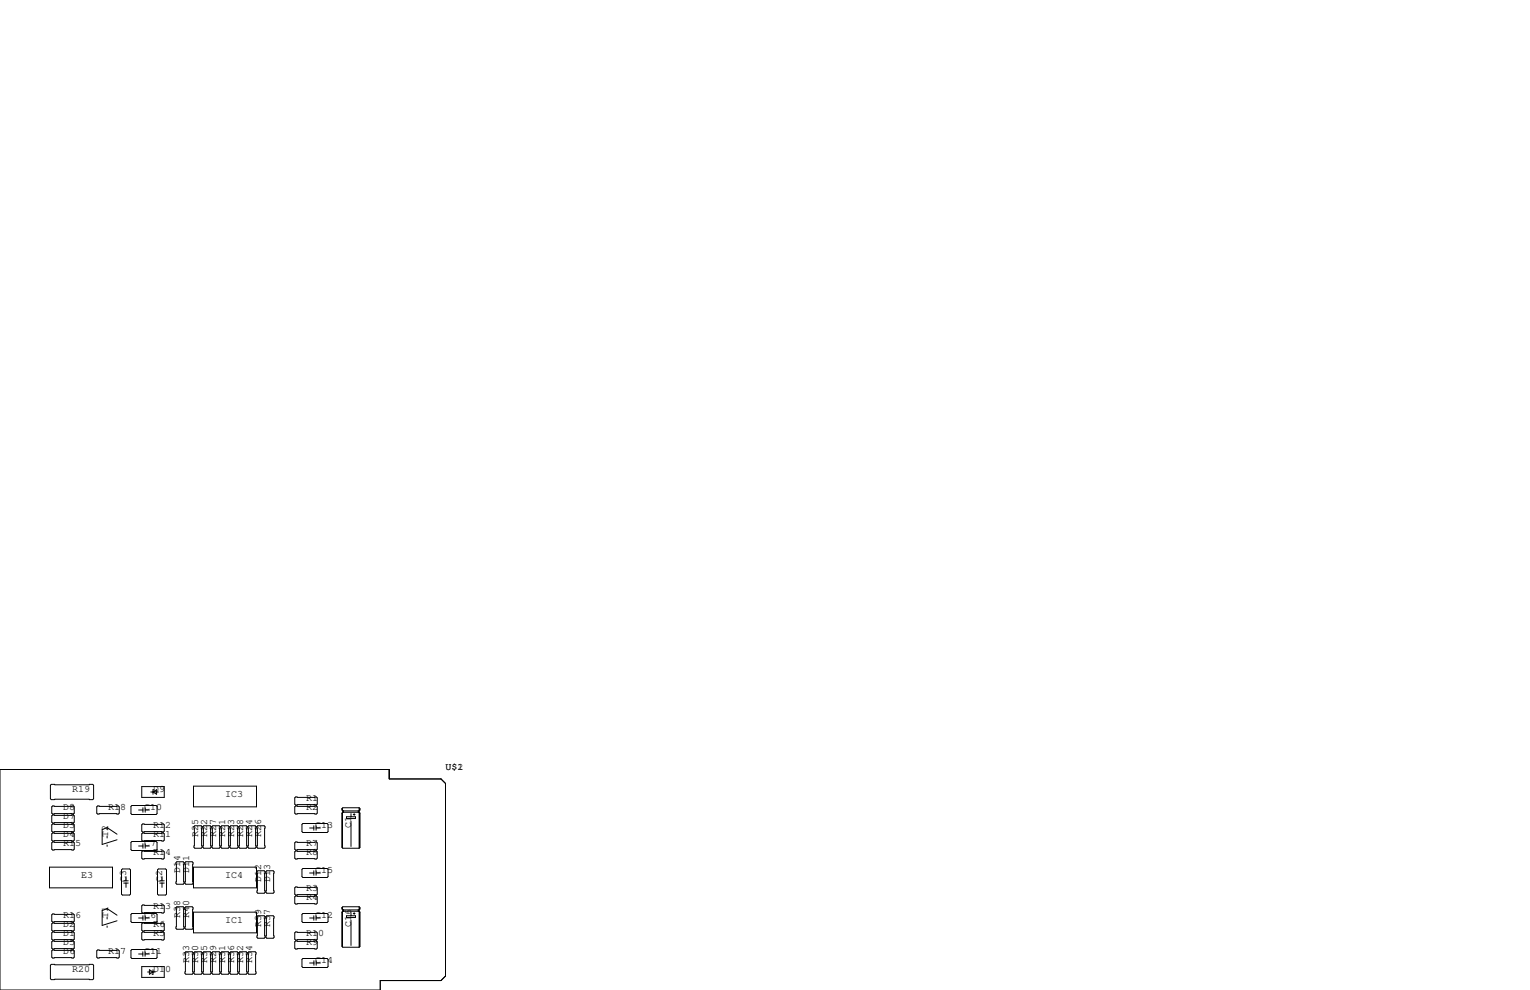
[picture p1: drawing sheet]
<svg xmlns="http://www.w3.org/2000/svg" width="432mm" height="279mm" viewBox="0 0 432 279" stroke-linecap="round" stroke-linejoin="round" font-family="sans-serif">
<g fill="none" stroke="#000" stroke-width=".28">
<path d="M0 217.2h109.9v2.6h14.6l1.2 1.3v54.4l-1.2 1.2h-17.2v2.7h-107.3zM14.5 221.4h11.7l.2 .2v3.8l-.2 .3h-11.7l-.3-.3v-3.8zM14.9 227.5h5.8l.3 .2v1.8l-.3 .2h-5.8l-.3-.2v-1.8zM14.9 237.6h5.8l.3 .3v1.7l-.3 .3h-5.8l-.3-.3v-1.7zM14.9 235.1h5.8l.3 .2v1.8l-.3 .3h-5.8l-.3-.3v-1.8zM14.9 232.5h5.8l.3 .3v1.8l-.3 .2h-5.8l-.3-.2v-1.8zM14.9 230h5.8l.3 .3v1.7l-.3 .3h-5.8l-.3-.3v-1.7zM27.6 227.5h5.8l.3 .2v1.8l-.3 .2h-5.8l-.3-.2v-1.8zM30.2 233.6l-1.4 .5v4.2l4.2-1.3M30.2 233.6v.4M30.2 235.9v.6M30.2 238.5v.4"/>
<path d="M30.2 233.6l2.8 1.8M37 227.6l.2-.3h6.9l.2 .3v2l-.2 .3h-6.9l-.2-.3zM37 237.7l.2-.2h6.9l.2 .2v2.1l-.2 .2h-6.9l-.2-.2zM39.1 228.6h1.2M39.1 238.8h1.2M40 222h6.4v3h-6.4zM40.3 232.5h5.8l.3 .3v1.8l-.3 .2h-5.8l-.3-.2v-1.8zM40.3 235.1h5.8l.3 .2v1.8l-.3 .3h-5.8l-.3-.3v-1.8zM40.3 228v1.2M40.3 238.1v1.3M41 228.6h1.2M41 228v1.2"/>
<path d="M41 238.1v1.3M41 238.8h1.2M42.5 223.5h2.2M43.2 223.5l1-.6v1.3zM43.4 222.9h-.2v1.3M54.6 221.9h17.8v5.8h-17.8zM54.7 233.3l.3-.3h1.8l.2 .3v5.8l-.2 .3h-1.8l-.3-.3zM57.3 233.3l.2-.3h1.8l.3 .3v5.8l-.3 .3h-1.8l-.2-.3zM59.8 233.3l.3-.3h1.7l.3 .3v5.8l-.3 .3h-1.7l-.3-.3zM62.4 233.3l.2-.3h1.8l.2 .3v5.8l-.2 .3h-1.8l-.2-.3zM64.9 233.3l.3-.3h1.7l.3 .3v5.8l-.3 .3h-1.7l-.3-.3zM67.4 233.3l.3-.3h1.8l.2 .3v5.8l-.2 .3h-1.8l-.3-.3z"/>
<path d="M70 233.3l.2-.3h1.8l.3 .3v5.8l-.3 .3h-1.8l-.2-.3zM72.5 233.3l.3-.3h1.7l.3 .3v5.8l-.3 .3h-1.7l-.3-.3zM83.4 224.9h5.9l.2 .3v1.7l-.2 .3h-5.9l-.2-.3v-1.7zM83.4 227.5h5.9l.2 .2v1.8l-.2 .2h-5.9l-.2-.2v-1.8zM83.4 237.6h5.9l.2 .3v1.7l-.2 .3h-5.9l-.2-.3v-1.7zM85.2 232.7l.3-.3h6.8l.3 .3v2l-.3 .2h-6.8l-.3-.2zM87.4 233.7h1.2M88.6 233v1.3M89.2 233v1.3M89.2 233.7h1.2M96.5 228.2v.4l.3 .3M96.5 229.5v9.6l.3 .3h4.5"/>
<path d="M96.5 228.2l.1 .4M96.5 229.5l.1 9.6M96.6 228.1v.6M96.6 229.4v9.9M96.8 229.2h4.5l.3 .3v9.6l-.3 .3M96.8 228.9v.3M96.8 229.2l-.3 .3M96.9 228.9v.3M97.8 230.5h2.5v.5h-2.5zM99.1 229.6v.9M99.1 231.8v7.1M99.7 229.9h.5"/>
<path d="M99.9 229.6v.5M101.1 228.9v.3M101.2 229v.1M101.3 228h-4.5l-.3 .2M101.3 228l.3 .2v.4l-.3 .3h-4.5M101.3 228v11.4M101.5 228.2v.4M101.5 229.5v9.6M14 244.7h17.8v5.9h-17.8zM14.9 257.9h5.8l.3 .3v1.8l-.3 .2h-5.8l-.3-.2v-1.8zM30.2 256.4l-1.4 .6v4.2l4.2-1.3M30.2 256.4l2.8 1.9"/>
<path d="M30.2 256.4v.4M30.2 258.8v.6M34.5 245.2h2.1l.2 .3v6.8l-.2 .3h-2.1l-.2-.3v-6.8zM34.9 249.2h1.3M34.9 248.6h1.3M35.6 247.4v1.2M35.6 249.2v1.2M37 258.1l.2-.3h6.9l.2 .3v2l-.2 .2h-6.9l-.2-.2zM39.1 259.1h1.2M40 255.7l.3-.3h5.8l.3 .3v1.7l-.3 .3h-5.8l-.3-.3zM40.3 240.2h5.8l.3 .2v1.8l-.3 .2h-5.8l-.3-.2v-1.8zM40.3 258.4v1.3"/>
<path d="M41 259.1h1.2M41 258.4v1.3M44.5 245.5l.2-.3h2l.3 .3v6.8l-.3 .3h-2l-.2-.3zM45.1 249.2h1.3M45.1 248.6h1.3M45.7 247.4v1.2M45.7 249.2v1.2M49.7 256.2l.2-.3h1.8l.2 .3v5.8l-.2 .3h-1.8l-.2-.3zM49.7 243.5l.2-.3h1.8l.2 .3v5.8l-.2 .3h-1.8l-.2-.3zM52.2 256.2l.3-.3h1.7l.3 .3v5.8l-.3 .3h-1.7l-.3-.3zM52.2 243.5l.3-.3h1.7l.3 .3v5.8l-.3 .3h-1.7l-.3-.3zM54.6 244.7h17.8v5.9h-17.8z"/>
<path d="M54.6 257.4h17.8v5.9h-17.8zM72.5 258.7l.3-.3h1.7l.3 .3v5.8l-.3 .3h-1.7l-.3-.3zM72.5 246l.3-.3h1.7l.3 .3v5.8l-.3 .3h-1.7l-.3-.3zM75.1 258.7l.2-.3h1.8l.2 .3v5.8l-.2 .3h-1.8l-.2-.3zM75.1 246l.2-.3h1.8l.2 .3v5.8l-.2 .3h-1.8l-.2-.3zM83.2 250.6l.2-.3h5.9l.2 .3v1.7l-.2 .3h-5.9l-.2-.3zM83.2 253.1l.2-.2h5.9l.2 .2v1.8l-.2 .2h-5.9l-.2-.2zM83.4 240.2h5.9l.2 .2v1.8l-.2 .2h-5.9l-.2-.2v-1.8zM85.2 245.4l.3-.3h6.8l.3 .3v2l-.3 .2h-6.8l-.3-.2zM85.2 258.1l.3-.3h6.8l.3 .3v2l-.3 .2h-6.8l-.3-.2zM87.4 259.1h1.2M87.4 246.4h1.2"/>
<path d="M88.6 245.7v1.3M88.6 258.4v1.3M89.2 245.7v1.3M89.2 258.4v1.3M89.2 259.1h1.2M89.2 246.4h1.2M96.5 256.2v.3l.3 .3M96.5 257.4v9.7l.3 .2h4.5M96.5 256.2l.1 .3M96.5 257.4l.1 9.7M96.6 256v.7M96.6 257.3v9.9"/>
<path d="M96.8 257.2h4.5l.3 .2v9.7l-.3 .2M96.8 256.8v.4M96.8 257.2l-.3 .2M96.9 256.8v.4M97.8 258.4h2.5v.6h-2.5zM99.1 257.6v.8M99.1 259.7v7.1M99.7 257.8h.5M99.9 257.6v.5M101.1 256.8v.4M101.2 256.9v.1M101.3 255.9h-4.5l-.3 .3"/>
<path d="M101.3 255.9l.3 .3v.3l-.3 .3h-4.5M101.3 255.9v11.4M101.5 256.2v.3M101.5 257.4v9.7M14.2 272.4l.3-.2h11.7l.2 .2v3.8l-.2 .3h-11.7l-.3-.3zM14.6 263.3l.3-.3h5.8l.3 .3v1.7l-.3 .3h-5.8l-.3-.3zM14.6 265.8l.3-.2h5.8l.3 .2v1.8l-.3 .2h-5.8l-.3-.2zM14.9 260.5h5.8l.3 .2v1.8l-.3 .3h-5.8l-.3-.3v-1.8zM14.9 268.1h5.8l.3 .3v1.7l-.3 .3h-5.8l-.3-.3v-1.7zM27.6 268.1h5.8l.3 .3v1.7l-.3 .3h-5.8l-.3-.3v-1.7zM30.2 261.3v.4M37 268.2l.2-.2h6.9l.2 .2v2.1l-.2 .2h-6.9l-.2-.2z"/>
<path d="M39.1 269.2h1.2M40 272.8h6.4v3h-6.4zM40 260.7l.3-.2h5.8l.3 .2v1.8l-.3 .3h-5.8l-.3-.3zM40 263.3l.3-.3h5.8l.3 .3v1.7l-.3 .3h-5.8l-.3-.3zM40.3 268.6v1.3M40.9 268.6v1.3M40.9 269.2h1.3M41.7 274.3h2.1M42.2 273.7l1 .6-1 .7zM43.2 273.7v1.3h-.3M52.2 268.9l.3-.3h1.7l.3 .3v5.8l-.3 .3h-1.7l-.3-.3zM54.7 268.9l.3-.3h1.8l.2 .3v5.8l-.2 .3h-1.8l-.3-.3z"/>
<path d="M57.3 268.9l.2-.3h1.8l.3 .3v5.8l-.3 .3h-1.8l-.2-.3zM59.8 268.9l.3-.3h1.7l.3 .3v5.8l-.3 .3h-1.7l-.3-.3zM62.4 268.9l.2-.3h1.8l.2 .3v5.8l-.2 .3h-1.8l-.2-.3zM64.9 268.9l.3-.3h1.7l.3 .3v5.8l-.3 .3h-1.7l-.3-.3zM67.4 268.9l.3-.3h1.8l.2 .3v5.8l-.2 .3h-1.8l-.3-.3zM70 268.9l.2-.3h1.8l.3 .3v5.8l-.3 .3h-1.8l-.2-.3zM83.2 263.3l.2-.3h5.9l.2 .3v1.7l-.2 .3h-5.9l-.2-.3zM83.2 265.8l.2-.2h5.9l.2 .2v1.8l-.2 .2h-5.9l-.2-.2zM85.2 270.8l.3-.3h6.8l.3 .3v2l-.3 .2h-6.8l-.3-.2zM87.4 271.8h1.2M88.6 271.1v1.3M89.2 271.8h1.2"/>
<path d="M89.2 271.1v1.3"/>
</g>
<g font-size="2.8">
<text x="125.7" y="217.2">U$1</text>
<text x="129.1" y="217.2">2</text>
<text x="20.3" y="223.5">R19</text>
<text x="43.2" y="223.5">D9</text>
<text x="63.5" y="224.8">IC3</text>
<text x="86.4" y="226.1">R1</text>
<text x="17.8" y="233.7">D3</text>
<text x="17.8" y="231.1">D7</text>
<text x="17.8" y="228.6">D8</text>
<text x="30.5" y="228.6">R18</text>
<text x="40.6" y="228.6">C10</text>
<text x="43.2" y="233.7">R12</text>
<text x="86.4" y="228.6">R2</text>
<text x="88.9" y="233.7">C13</text>
<text x="99.1" y="233.7" transform="rotate(-90 99.1 233.7)">C1</text>
<text x="17.8" y="236.2">D4</text>
<text x="17.8" y="238.8">R15</text>
<text x="30.5" y="236.2" transform="rotate(-90 30.5 236.2)">T2</text>
<text x="40.6" y="238.8">C7</text>
<text x="43.2" y="236.2">R11</text>
<text x="55.9" y="236.2" transform="rotate(-90 55.9 236.2)">R25</text>
<text x="58.4" y="236.2" transform="rotate(-90 58.4 236.2)">R22</text>
<text x="61" y="236.2" transform="rotate(-90 61 236.2)">R27</text>
<text x="63.5" y="236.2" transform="rotate(-90 63.5 236.2)">R21</text>
<text x="66" y="236.2" transform="rotate(-90 66 236.2)">R23</text>
<text x="68.6" y="236.2" transform="rotate(-90 68.6 236.2)">R28</text>
<text x="71.1" y="236.2" transform="rotate(-90 71.1 236.2)">R24</text>
<text x="73.7" y="236.2" transform="rotate(-90 73.7 236.2)">R26</text>
<text x="86.4" y="238.8">R7</text>
<text x="43.2" y="241.3">R14</text>
<text x="86.4" y="241.3">R8</text>
<text x="22.9" y="247.6">E3</text>
<text x="35.6" y="248.9" transform="rotate(-90 35.6 248.9)">C3</text>
<text x="45.7" y="248.9" transform="rotate(-90 45.7 248.9)">C2</text>
<text x="50.8" y="246.4" transform="rotate(-90 50.8 246.4)">D14</text>
<text x="53.3" y="246.4" transform="rotate(-90 53.3 246.4)">D11</text>
<text x="63.5" y="247.6">IC4</text>
<text x="73.7" y="248.9" transform="rotate(-90 73.7 248.9)">D12</text>
<text x="76.2" y="248.9" transform="rotate(-90 76.2 248.9)">D13</text>
<text x="86.4" y="251.5">R3</text>
<text x="88.9" y="246.4">C15</text>
<text x="43.2" y="256.5">R13</text>
<text x="86.4" y="254">R4</text>
<text x="17.8" y="261.6">D2</text>
<text x="17.8" y="259.1">R16</text>
<text x="30.5" y="259.1" transform="rotate(-90 30.5 259.1)">T1</text>
<text x="40.6" y="259.1">C6</text>
<text x="43.2" y="261.6">R6</text>
<text x="50.8" y="259.1" transform="rotate(-90 50.8 259.1)">R38</text>
<text x="53.3" y="259.1" transform="rotate(-90 53.3 259.1)">R40</text>
<text x="63.5" y="260.3">IC1</text>
<text x="73.7" y="261.6" transform="rotate(-90 73.7 261.6)">R39</text>
<text x="76.2" y="261.6" transform="rotate(-90 76.2 261.6)">R37</text>
<text x="88.9" y="259.1">C12</text>
<text x="99.1" y="261.6" transform="rotate(-90 99.1 261.6)">C16</text>
<text x="17.8" y="264.2">D1</text>
<text x="17.8" y="266.7">D5</text>
<text x="17.8" y="269.2">D6</text>
<text x="30.5" y="269.2">R17</text>
<text x="40.6" y="269.2">C11</text>
<text x="43.2" y="264.2">R5</text>
<text x="86.4" y="266.7">R9</text>
<text x="86.4" y="264.2">R10</text>
<text x="20.3" y="274.3">R20</text>
<text x="43.2" y="274.3">D10</text>
<text x="53.3" y="271.8" transform="rotate(-90 53.3 271.8)">R33</text>
<text x="55.9" y="271.8" transform="rotate(-90 55.9 271.8)">R30</text>
<text x="58.4" y="271.8" transform="rotate(-90 58.4 271.8)">R35</text>
<text x="61" y="271.8" transform="rotate(-90 61 271.8)">R29</text>
<text x="63.5" y="271.8" transform="rotate(-90 63.5 271.8)">R31</text>
<text x="66" y="271.8" transform="rotate(-90 66 271.8)">R36</text>
<text x="68.6" y="271.8" transform="rotate(-90 68.6 271.8)">R32</text>
<text x="71.1" y="271.8" transform="rotate(-90 71.1 271.8)">R34</text>
<text x="88.9" y="271.8">C14</text>
</g>
</svg>
